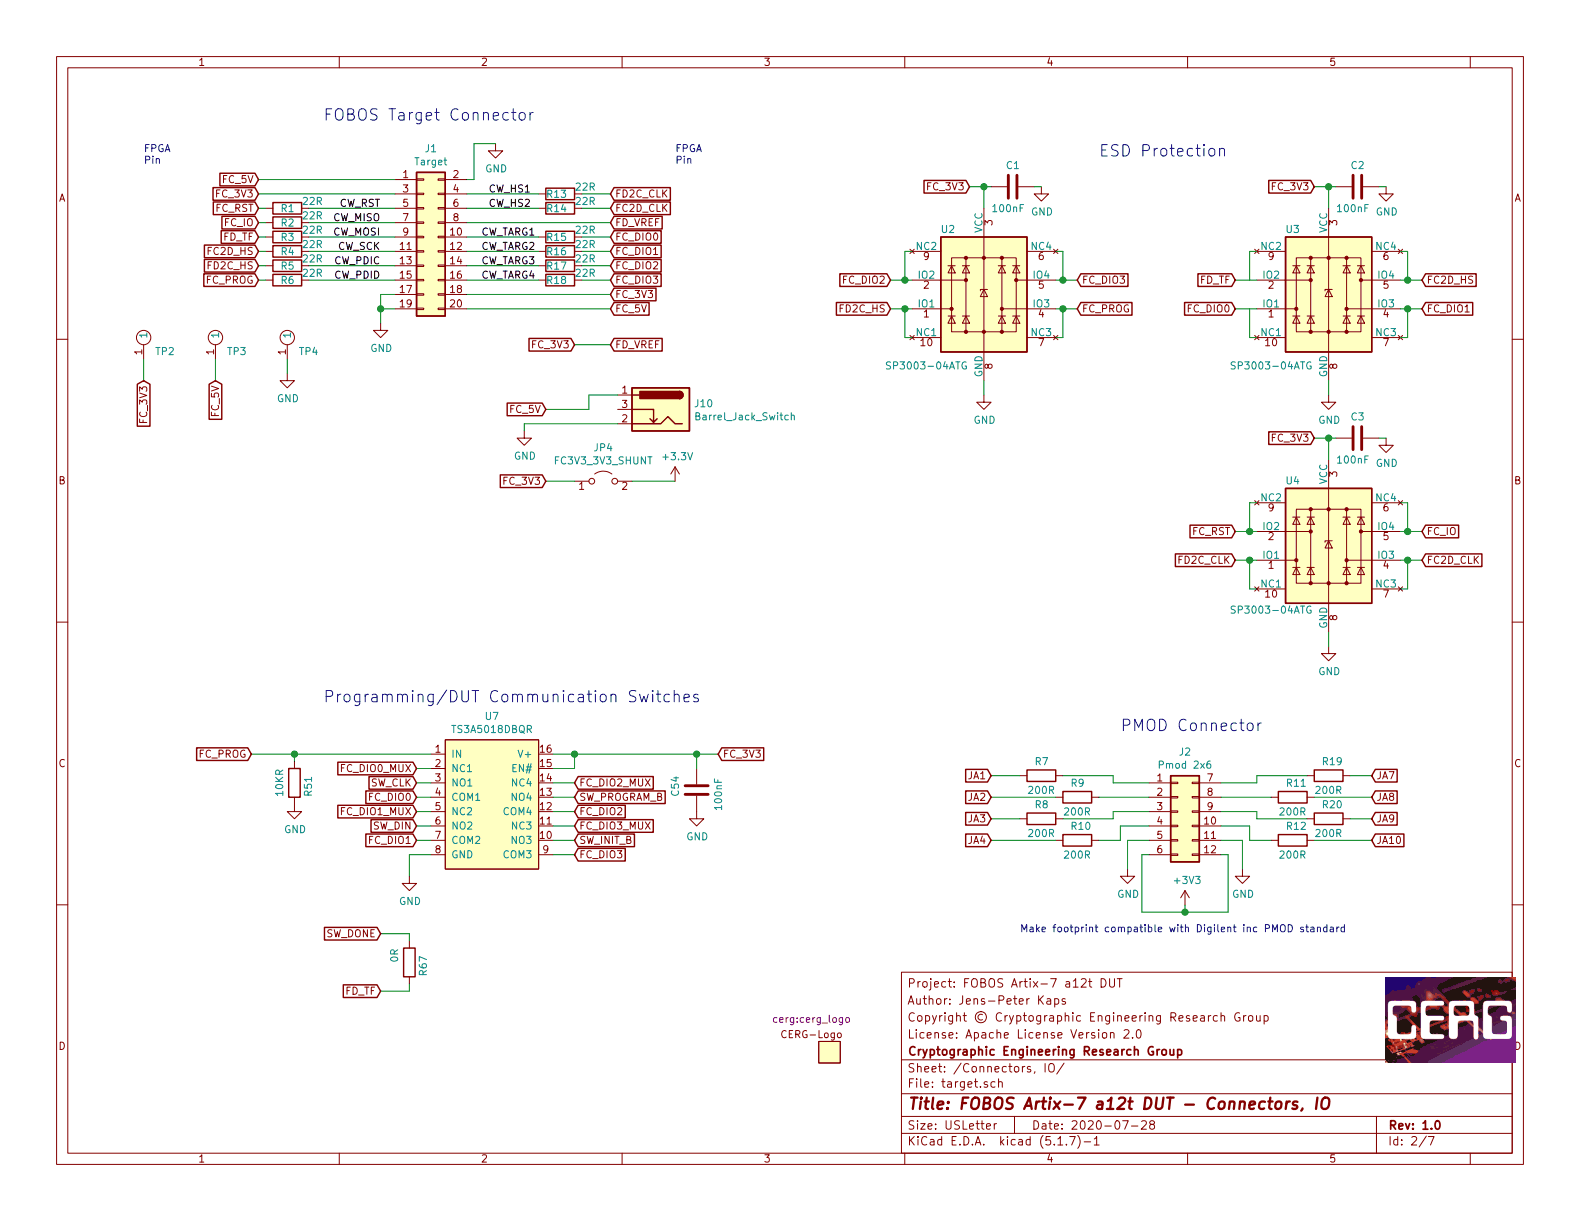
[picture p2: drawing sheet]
EESchema Schematic File Version 4
EELAYER 30 0
EELAYER END
$Descr USLetter 11000 8500
encoding utf-8
Sheet 2 7
Title "FOBOS Artix-7 a12t DUT - Connectors, IO"
Date "2020-07-28"
Rev "1.0"
Comp "Cryptographic Engineering Research Group"
Comment1 "License: Apache License Version 2.0"
Comment2 "Copyright © Cryptographic Engineering Research Group"
Comment3 "Author: Jens-Peter Kaps"
Comment4 "Project: FOBOS Artix-7 a12t DUT"
$EndDescr
Text GLabel 1800 1250 0    50   Input ~ 0
FC_5V
Text GLabel 1800 1450 0    50   Input ~ 0
FC_RST
Text GLabel 1800 1550 0    50   Input ~ 0
FC_IO
Text GLabel 1800 1650 0    50   Input ~ 0
FD_TF
Text GLabel 1800 1850 0    50   Input ~ 0
FD2C_HS
Text GLabel 1800 1950 0    50   Input ~ 0
FC_PROG
Text GLabel 4250 1350 2    50   Input ~ 0
FD2C_CLK
Text GLabel 4250 1450 2    50   Input ~ 0
FC2D_CLK
Text GLabel 4250 1550 2    50   Input ~ 0
FD_VREF
Text GLabel 4250 1850 2    50   Input ~ 0
FC_DIO2
Text GLabel 1800 1750 0    50   Input ~ 0
FC2D_HS
Text GLabel 4250 2150 2    50   Input ~ 0
FC_5V
$Comp
L power:GND #PWR?
U 1 1
P 2650 2250
AR Path="/5B6C87CC/5F2459C8" Ref="#PWR?"  Part="1" 
AR Path="/5B5AB131/5F2459C8" Ref="#PWR?"  Part="1" 
AR Path="/5BE3725D/5F2459C8" Ref="#PWR?"  Part="1" 
AR Path="/5F227C5D/5F2459C8" Ref="#PWR?"  Part="1" 
AR Path="/5F20DA36/5F2459C8" Ref="#PWR0101"  Part="1" 
F 0 "#PWR0101" H 2650 2000 50  0001 C CNN
F 1 "GND" H 2655 2077 50  0000 C CNN
F 2 "" H 2650 2250 50  0001 C CNN
F 3 "" H 2650 2250 50  0001 C CNN
	1    2650 2250
	1    0    0    -1  
$EndComp
$Comp
L power:GND #PWR?
U 1 1
P 3450 1000
AR Path="/5B6C87CC/5F2459CE" Ref="#PWR?"  Part="1" 
AR Path="/5B5AB131/5F2459CE" Ref="#PWR?"  Part="1" 
AR Path="/5BE3725D/5F2459CE" Ref="#PWR?"  Part="1" 
AR Path="/5F227C5D/5F2459CE" Ref="#PWR?"  Part="1" 
AR Path="/5F20DA36/5F2459CE" Ref="#PWR0102"  Part="1" 
F 0 "#PWR0102" H 3450 750 50  0001 C CNN
F 1 "GND" H 3455 827 50  0000 C CNN
F 2 "" H 3450 1000 50  0001 C CNN
F 3 "" H 3450 1000 50  0001 C CNN
	1    3450 1000
	1    0    0    -1  
$EndComp
Wire Wire Line
	2650 2250 2650 2150
Wire Wire Line
	2650 2150 2750 2150
Wire Wire Line
	2650 2150 2650 2050
Wire Wire Line
	2650 2050 2750 2050
Connection ~ 2650 2150
Wire Wire Line
	3250 1350 3750 1350
Wire Wire Line
	3250 1450 3750 1450
Wire Wire Line
	3250 1650 3750 1650
Wire Wire Line
	3250 1750 3750 1750
Wire Wire Line
	3250 1850 3750 1850
Wire Wire Line
	3250 2150 4250 2150
Text Label 2650 1450 2    50   ~ 0
CW_RST
Text Label 2650 1550 2    50   ~ 0
CW_MISO
Text Label 3350 1650 0    50   ~ 0
CW_TARG1
Text Label 2650 1650 2    50   ~ 0
CW_MOSI
Text Label 3350 1750 0    50   ~ 0
CW_TARG2
Text Label 2650 1750 2    50   ~ 0
CW_SCK
Text Label 3350 1850 0    50   ~ 0
CW_TARG3
Text Label 2650 1850 2    50   ~ 0
CW_PDIC
Text Label 3350 1950 0    50   ~ 0
CW_TARG4
Text Label 2650 1950 2    50   ~ 0
CW_PDID
Text Label 3400 1350 0    50   ~ 0
CW_HS1
Text Label 3400 1450 0    50   ~ 0
CW_HS2
Wire Wire Line
	3250 2050 4250 2050
Text GLabel 1800 1350 0    50   Input ~ 0
FC_3V3
Text GLabel 4250 2050 2    50   Input ~ 0
FC_3V3
Text Notes 2250 850  0    79   ~ 0
FOBOS Target Connector
Text GLabel 4250 1650 2    50   Input ~ 0
FC_DIO0
Text GLabel 4250 1750 2    50   Input ~ 0
FC_DIO1
Text GLabel 4250 1950 2    50   Input ~ 0
FC_DIO3
$Comp
L Device:R R?
U 1 1
P 3900 1850
AR Path="/5F227C5D/5F2459FC" Ref="R?"  Part="1" 
AR Path="/5F20DA36/5F2459FC" Ref="R17"  Part="1" 
F 0 "R17" V 3900 1750 50  0000 L CNN
F 1 "22R" V 3850 1950 50  0000 L CNN
F 2 "Resistor_SMD:R_0603_1608Metric" V 3830 1850 50  0001 C CNN
F 3 "~" H 3900 1850 50  0001 C CNN
F 4 "RES 22 OHM 5% 1/10W 0603 SMD" H 3900 1850 50  0001 C CNN "Description"
F 5 "ERJ-U03J220V" H 3900 1850 50  0001 C CNN "MPN"
F 6 "Panasonic Electronic Components" H 3900 1850 50  0001 C CNN "Manufacturer"
	1    3900 1850
	0    1    1    0   
$EndComp
Wire Wire Line
	2150 1450 2750 1450
$Comp
L Device:R R?
U 1 1
P 2000 1550
AR Path="/5F227C5D/5F245A03" Ref="R?"  Part="1" 
AR Path="/5F20DA36/5F245A03" Ref="R2"  Part="1" 
F 0 "R2" V 2000 1500 50  0000 L CNN
F 1 "22R" V 1950 1650 50  0000 L CNN
F 2 "Resistor_SMD:R_0603_1608Metric" V 1930 1550 50  0001 C CNN
F 3 "~" H 2000 1550 50  0001 C CNN
F 4 "RES 22 OHM 5% 1/10W 0603 SMD" H 2000 1550 50  0001 C CNN "Description"
F 5 "ERJ-U03J220V" H 2000 1550 50  0001 C CNN "MPN"
F 6 "Panasonic Electronic Components" H 2000 1550 50  0001 C CNN "Manufacturer"
	1    2000 1550
	0    1    1    0   
$EndComp
Wire Wire Line
	2150 1550 2750 1550
$Comp
L Device:R R?
U 1 1
P 2000 1750
AR Path="/5F227C5D/5F245A0A" Ref="R?"  Part="1" 
AR Path="/5F20DA36/5F245A0A" Ref="R4"  Part="1" 
F 0 "R4" V 2000 1700 50  0000 L CNN
F 1 "22R" V 1950 1850 50  0000 L CNN
F 2 "Resistor_SMD:R_0603_1608Metric" V 1930 1750 50  0001 C CNN
F 3 "~" H 2000 1750 50  0001 C CNN
F 4 "RES 22 OHM 5% 1/10W 0603 SMD" H 2000 1750 50  0001 C CNN "Description"
F 5 "ERJ-U03J220V" H 2000 1750 50  0001 C CNN "MPN"
F 6 "Panasonic Electronic Components" H 2000 1750 50  0001 C CNN "Manufacturer"
	1    2000 1750
	0    1    1    0   
$EndComp
Wire Wire Line
	2150 1750 2750 1750
$Comp
L Device:R R?
U 1 1
P 2000 1850
AR Path="/5F227C5D/5F245A11" Ref="R?"  Part="1" 
AR Path="/5F20DA36/5F245A11" Ref="R5"  Part="1" 
F 0 "R5" V 2000 1800 50  0000 L CNN
F 1 "22R" V 1950 1950 50  0000 L CNN
F 2 "Resistor_SMD:R_0603_1608Metric" V 1930 1850 50  0001 C CNN
F 3 "~" H 2000 1850 50  0001 C CNN
F 4 "RES 22 OHM 5% 1/10W 0603 SMD" H 2000 1850 50  0001 C CNN "Description"
F 5 "ERJ-U03J220V" H 2000 1850 50  0001 C CNN "MPN"
F 6 "Panasonic Electronic Components" H 2000 1850 50  0001 C CNN "Manufacturer"
	1    2000 1850
	0    1    1    0   
$EndComp
Wire Wire Line
	2150 1850 2750 1850
$Comp
L Device:R R?
U 1 1
P 2000 1450
AR Path="/5F227C5D/5F245A18" Ref="R?"  Part="1" 
AR Path="/5F20DA36/5F245A18" Ref="R1"  Part="1" 
F 0 "R1" V 2000 1400 50  0000 L CNN
F 1 "22R" V 1950 1550 50  0000 L CNN
F 2 "Resistor_SMD:R_0603_1608Metric" V 1930 1450 50  0001 C CNN
F 3 "~" H 2000 1450 50  0001 C CNN
F 4 "RES 22 OHM 5% 1/10W 0603 SMD" H 2000 1450 50  0001 C CNN "Description"
F 5 "ERJ-U03J220V" H 2000 1450 50  0001 C CNN "MPN"
F 6 "Panasonic Electronic Components" H 2000 1450 50  0001 C CNN "Manufacturer"
	1    2000 1450
	0    1    1    0   
$EndComp
Wire Wire Line
	1800 1250 2750 1250
Wire Wire Line
	1800 1350 2750 1350
Wire Wire Line
	1800 1450 1850 1450
Wire Wire Line
	1800 1550 1850 1550
Wire Wire Line
	1800 1850 1850 1850
Wire Wire Line
	1800 1950 1850 1950
$Comp
L Device:R R?
U 1 1
P 3900 1750
AR Path="/5F227C5D/5F245A25" Ref="R?"  Part="1" 
AR Path="/5F20DA36/5F245A25" Ref="R16"  Part="1" 
F 0 "R16" V 3900 1650 50  0000 L CNN
F 1 "22R" V 3850 1850 50  0000 L CNN
F 2 "Resistor_SMD:R_0603_1608Metric" V 3830 1750 50  0001 C CNN
F 3 "~" H 3900 1750 50  0001 C CNN
F 4 "RES 22 OHM 5% 1/10W 0603 SMD" H 3900 1750 50  0001 C CNN "Description"
F 5 "ERJ-U03J220V" H 3900 1750 50  0001 C CNN "MPN"
F 6 "Panasonic Electronic Components" H 3900 1750 50  0001 C CNN "Manufacturer"
	1    3900 1750
	0    1    1    0   
$EndComp
$Comp
L Device:R R?
U 1 1
P 3900 1650
AR Path="/5F227C5D/5F245A2B" Ref="R?"  Part="1" 
AR Path="/5F20DA36/5F245A2B" Ref="R15"  Part="1" 
F 0 "R15" V 3900 1550 50  0000 L CNN
F 1 "22R" V 3850 1750 50  0000 L CNN
F 2 "Resistor_SMD:R_0603_1608Metric" V 3830 1650 50  0001 C CNN
F 3 "~" H 3900 1650 50  0001 C CNN
F 4 "RES 22 OHM 5% 1/10W 0603 SMD" H 3900 1650 50  0001 C CNN "Description"
F 5 "ERJ-U03J220V" H 3900 1650 50  0001 C CNN "MPN"
F 6 "Panasonic Electronic Components" H 3900 1650 50  0001 C CNN "Manufacturer"
	1    3900 1650
	0    1    1    0   
$EndComp
$Comp
L Device:R R?
U 1 1
P 3900 1450
AR Path="/5F227C5D/5F245A31" Ref="R?"  Part="1" 
AR Path="/5F20DA36/5F245A31" Ref="R14"  Part="1" 
F 0 "R14" V 3900 1350 50  0000 L CNN
F 1 "22R" V 3850 1550 50  0000 L CNN
F 2 "Resistor_SMD:R_0603_1608Metric" V 3830 1450 50  0001 C CNN
F 3 "~" H 3900 1450 50  0001 C CNN
F 4 "RES 22 OHM 5% 1/10W 0603 SMD" H 3900 1450 50  0001 C CNN "Description"
F 5 "ERJ-U03J220V" H 3900 1450 50  0001 C CNN "MPN"
F 6 "Panasonic Electronic Components" H 3900 1450 50  0001 C CNN "Manufacturer"
	1    3900 1450
	0    1    1    0   
$EndComp
$Comp
L Device:R R?
U 1 1
P 3900 1350
AR Path="/5F227C5D/5F245A37" Ref="R?"  Part="1" 
AR Path="/5F20DA36/5F245A37" Ref="R13"  Part="1" 
F 0 "R13" V 3900 1250 50  0000 L CNN
F 1 "22R" V 3850 1450 50  0000 L CNN
F 2 "Resistor_SMD:R_0603_1608Metric" V 3830 1350 50  0001 C CNN
F 3 "~" H 3900 1350 50  0001 C CNN
F 4 "RES 22 OHM 5% 1/10W 0603 SMD" H 3900 1350 50  0001 C CNN "Description"
F 5 "ERJ-U03J220V" H 3900 1350 50  0001 C CNN "MPN"
F 6 "Panasonic Electronic Components" H 3900 1350 50  0001 C CNN "Manufacturer"
	1    3900 1350
	0    1    1    0   
$EndComp
Wire Wire Line
	4050 1350 4250 1350
Wire Wire Line
	4050 1450 4250 1450
Wire Wire Line
	4050 1850 4250 1850
Wire Wire Line
	3250 1550 4250 1550
Wire Wire Line
	3250 1950 3750 1950
$Comp
L Device:R R?
U 1 1
P 3900 1950
AR Path="/5F227C5D/5F245A45" Ref="R?"  Part="1" 
AR Path="/5F20DA36/5F245A45" Ref="R18"  Part="1" 
F 0 "R18" V 3900 1850 50  0000 L CNN
F 1 "22R" V 3850 2050 50  0000 L CNN
F 2 "Resistor_SMD:R_0603_1608Metric" V 3830 1950 50  0001 C CNN
F 3 "~" H 3900 1950 50  0001 C CNN
F 4 "RES 22 OHM 5% 1/10W 0603 SMD" H 3900 1950 50  0001 C CNN "Description"
F 5 "ERJ-U03J220V" H 3900 1950 50  0001 C CNN "MPN"
F 6 "Panasonic Electronic Components" H 3900 1950 50  0001 C CNN "Manufacturer"
	1    3900 1950
	0    1    1    0   
$EndComp
Wire Wire Line
	4050 1950 4250 1950
$Comp
L Device:R R?
U 1 1
P 2000 1950
AR Path="/5F227C5D/5F245A4C" Ref="R?"  Part="1" 
AR Path="/5F20DA36/5F245A4C" Ref="R6"  Part="1" 
F 0 "R6" V 2000 1900 50  0000 L CNN
F 1 "22R" V 1950 2050 50  0000 L CNN
F 2 "Resistor_SMD:R_0603_1608Metric" V 1930 1950 50  0001 C CNN
F 3 "~" H 2000 1950 50  0001 C CNN
F 4 "RES 22 OHM 5% 1/10W 0603 SMD" H 2000 1950 50  0001 C CNN "Description"
F 5 "ERJ-U03J220V" H 2000 1950 50  0001 C CNN "MPN"
F 6 "Panasonic Electronic Components" H 2000 1950 50  0001 C CNN "Manufacturer"
	1    2000 1950
	0    1    1    0   
$EndComp
Wire Wire Line
	2150 1950 2750 1950
$Comp
L cerg:SP3003-04ATG U?
U 1 1
P 9250 2050
AR Path="/5F279E30" Ref="U?"  Part="1" 
AR Path="/5BE3725D/5F279E30" Ref="U?"  Part="1" 
AR Path="/5F227C5D/5F279E30" Ref="U?"  Part="1" 
AR Path="/5F20DA36/5F279E30" Ref="U3"  Part="1" 
F 0 "U3" H 9000 1600 50  0000 C CNN
F 1 "SP3003-04ATG" H 8850 2550 50  0000 C CNN
F 2 "Package_SO:MSOP-10_3x3mm_P0.5mm" H 9950 2500 50  0001 C CNN
F 3 "http://www.onsemi.com/pub/Collateral/SRV05-4-D.PDF" H 9250 2050 50  0001 C CNN
F 4 "TVS DIODE 6V 15V 10MSOP" H 9250 2050 50  0001 C CNN "Description"
F 5 "SP3003-04ATG" H 9250 2050 50  0001 C CNN "MPN"
F 6 "Littelfuse Inc." H 9250 2050 50  0001 C CNN "Manufacturer"
	1    9250 2050
	1    0    0    1   
$EndComp
Wire Wire Line
	9750 1950 9800 1950
Wire Wire Line
	9750 2150 9800 2150
Wire Wire Line
	8600 3700 8700 3700
Text GLabel 9900 3700 2    50   Input ~ 0
FC_IO
Wire Wire Line
	8700 1950 8750 1950
Wire Wire Line
	8700 1750 8700 1950
Wire Wire Line
	8700 1750 8750 1750
Wire Wire Line
	9800 1750 9800 1950
Wire Wire Line
	9750 1750 9800 1750
Connection ~ 9800 1950
Wire Wire Line
	8750 2350 8700 2350
Wire Wire Line
	8700 2350 8700 2150
Wire Wire Line
	8700 2150 8750 2150
Wire Wire Line
	9750 2350 9800 2350
Wire Wire Line
	9800 2350 9800 2150
Connection ~ 9800 2150
Wire Wire Line
	9800 1950 9900 1950
Wire Wire Line
	9800 2150 9900 2150
Text GLabel 9150 1300 0    50   Input ~ 0
FC_3V3
Wire Wire Line
	9250 1300 9250 1450
$Comp
L Device:C C?
U 1 1
P 9450 1300
AR Path="/5F227C5D/5F2DEB35" Ref="C?"  Part="1" 
AR Path="/5F20DA36/5F2DEB35" Ref="C2"  Part="1" 
F 0 "C2" V 9300 1250 50  0000 L CNN
F 1 "100nF" V 9600 1150 50  0000 L CNN
F 2 "Capacitor_SMD:C_0603_1608Metric" H 9488 1150 50  0001 C CNN
F 3 "~" H 9450 1300 50  0001 C CNN
F 4 "CAP CER 0.1UF 6.3V X7R 0603" H 9450 1300 50  0001 C CNN "Description"
F 5 "06036C104KAT4A" H 9450 1300 50  0001 C CNN "MPN"
F 6 "AVX Corporation" H 9450 1300 50  0001 C CNN "Manufacturer"
	1    9450 1300
	0    1    1    0   
$EndComp
$Comp
L power:GND #PWR?
U 1 1
P 9650 1300
AR Path="/5F227C5D/5F2DEB3B" Ref="#PWR?"  Part="1" 
AR Path="/5F20DA36/5F2DEB3B" Ref="#PWR0105"  Part="1" 
F 0 "#PWR0105" H 9650 1050 50  0001 C CNN
F 1 "GND" H 9655 1127 50  0000 C CNN
F 2 "" H 9650 1300 50  0001 C CNN
F 3 "" H 9650 1300 50  0001 C CNN
	1    9650 1300
	1    0    0    -1  
$EndComp
Wire Wire Line
	9150 1300 9250 1300
Wire Wire Line
	9300 1300 9250 1300
Connection ~ 9250 1300
Wire Wire Line
	9600 1300 9650 1300
$Comp
L power:GND #PWR?
U 1 1
P 9250 2750
AR Path="/5F227C5D/5F2E0B7C" Ref="#PWR?"  Part="1" 
AR Path="/5F20DA36/5F2E0B7C" Ref="#PWR0106"  Part="1" 
F 0 "#PWR0106" H 9250 2500 50  0001 C CNN
F 1 "GND" H 9255 2577 50  0000 C CNN
F 2 "" H 9250 2750 50  0001 C CNN
F 3 "" H 9250 2750 50  0001 C CNN
	1    9250 2750
	1    0    0    -1  
$EndComp
Wire Wire Line
	9250 2750 9250 2650
Text GLabel 9900 3900 2    50   Input ~ 0
FC2D_CLK
Wire Wire Line
	8600 3900 8700 3900
Wire Wire Line
	9750 3700 9800 3700
Wire Wire Line
	9900 3900 9800 3900
Wire Wire Line
	8700 3700 8700 3500
Wire Wire Line
	8700 3500 8750 3500
Wire Wire Line
	8700 3700 8750 3700
Wire Wire Line
	9750 3500 9800 3500
Wire Wire Line
	9800 3500 9800 3700
Connection ~ 9800 3700
Wire Wire Line
	9800 3700 9900 3700
Wire Wire Line
	9750 4100 9800 4100
Wire Wire Line
	9800 4100 9800 3900
Connection ~ 9800 3900
Wire Wire Line
	9800 3900 9750 3900
Wire Wire Line
	8750 4100 8700 4100
Wire Wire Line
	8700 4100 8700 3900
Connection ~ 8700 3900
Wire Wire Line
	8700 3900 8750 3900
$Comp
L cerg:SP3003-04ATG U?
U 1 1
P 9250 3800
AR Path="/5F2F8B50" Ref="U?"  Part="1" 
AR Path="/5BE3725D/5F2F8B50" Ref="U?"  Part="1" 
AR Path="/5F227C5D/5F2F8B50" Ref="U?"  Part="1" 
AR Path="/5F20DA36/5F2F8B50" Ref="U4"  Part="1" 
F 0 "U4" H 9000 3350 50  0000 C CNN
F 1 "SP3003-04ATG" H 8850 4250 50  0000 C CNN
F 2 "Package_SO:MSOP-10_3x3mm_P0.5mm" H 9950 4250 50  0001 C CNN
F 3 "http://www.onsemi.com/pub/Collateral/SRV05-4-D.PDF" H 9250 3800 50  0001 C CNN
F 4 "TVS DIODE 6V 15V 10MSOP" H 9250 3800 50  0001 C CNN "Description"
F 5 "SP3003-04ATG" H 9250 3800 50  0001 C CNN "MPN"
F 6 "Littelfuse Inc." H 9250 3800 50  0001 C CNN "Manufacturer"
	1    9250 3800
	1    0    0    1   
$EndComp
$Comp
L power:GND #PWR?
U 1 1
P 9250 4500
AR Path="/5F227C5D/5F3502DC" Ref="#PWR?"  Part="1" 
AR Path="/5F20DA36/5F3502DC" Ref="#PWR0107"  Part="1" 
F 0 "#PWR0107" H 9250 4250 50  0001 C CNN
F 1 "GND" H 9255 4327 50  0000 C CNN
F 2 "" H 9250 4500 50  0001 C CNN
F 3 "" H 9250 4500 50  0001 C CNN
	1    9250 4500
	1    0    0    -1  
$EndComp
Wire Wire Line
	9250 4500 9250 4400
Text GLabel 9150 3050 0    50   Input ~ 0
FC_3V3
Wire Wire Line
	9250 3050 9250 3200
$Comp
L Device:C C?
U 1 1
P 9450 3050
AR Path="/5F227C5D/5F35B549" Ref="C?"  Part="1" 
AR Path="/5F20DA36/5F35B549" Ref="C3"  Part="1" 
F 0 "C3" V 9300 3000 50  0000 L CNN
F 1 "100nF" V 9600 2900 50  0000 L CNN
F 2 "Capacitor_SMD:C_0603_1608Metric" H 9488 2900 50  0001 C CNN
F 3 "~" H 9450 3050 50  0001 C CNN
F 4 "CAP CER 0.1UF 6.3V X7R 0603" H 9450 3050 50  0001 C CNN "Description"
F 5 "06036C104KAT4A" H 9450 3050 50  0001 C CNN "MPN"
F 6 "AVX Corporation" H 9450 3050 50  0001 C CNN "Manufacturer"
	1    9450 3050
	0    1    1    0   
$EndComp
$Comp
L power:GND #PWR?
U 1 1
P 9650 3050
AR Path="/5F227C5D/5F35B54F" Ref="#PWR?"  Part="1" 
AR Path="/5F20DA36/5F35B54F" Ref="#PWR0108"  Part="1" 
F 0 "#PWR0108" H 9650 2800 50  0001 C CNN
F 1 "GND" H 9655 2877 50  0000 C CNN
F 2 "" H 9650 3050 50  0001 C CNN
F 3 "" H 9650 3050 50  0001 C CNN
	1    9650 3050
	1    0    0    -1  
$EndComp
Wire Wire Line
	9150 3050 9250 3050
Wire Wire Line
	9300 3050 9250 3050
Connection ~ 9250 3050
Wire Wire Line
	9600 3050 9650 3050
$Comp
L Connector_Generic:Conn_02x10_Odd_Even J?
U 1 1
P 2950 1650
AR Path="/5B6C87CC/5F2459B4" Ref="J?"  Part="1" 
AR Path="/5B5AB131/5F2459B4" Ref="J?"  Part="1" 
AR Path="/5BE3725D/5F2459B4" Ref="J?"  Part="1" 
AR Path="/5F227C5D/5F2459B4" Ref="J?"  Part="1" 
AR Path="/5F20DA36/5F2459B4" Ref="J1"  Part="1" 
F 0 "J1" H 3000 2267 50  0000 C CNN
F 1 "Target" H 3000 2176 50  0000 C CNN
F 2 "Connector_IDC:IDC-Header_2x10_P2.54mm_Horizontal" H 2950 1650 50  0001 C CNN
F 3 "~" H 2950 1650 50  0001 C CNN
F 4 "CONN HEADER R/A 20POS 2.54MM" H 2950 1650 50  0001 C CNN "Description"
F 5 "61202021721" H 2950 1650 50  0001 C CNN "MPN"
F 6 "Würth Elektronik" H 2950 1650 50  0001 C CNN "Manufacturer"
	1    2950 1650
	1    0    0    -1  
$EndComp
Wire Wire Line
	3250 1250 3300 1250
Wire Wire Line
	3300 1250 3300 1000
Wire Wire Line
	3300 1000 3450 1000
$Comp
L Device:R R?
U 1 1
P 2000 1650
AR Path="/5F227C5D/5F347894" Ref="R?"  Part="1" 
AR Path="/5F20DA36/5F347894" Ref="R3"  Part="1" 
F 0 "R3" V 2000 1600 50  0000 L CNN
F 1 "22R" V 1950 1750 50  0000 L CNN
F 2 "Resistor_SMD:R_0603_1608Metric" V 1930 1650 50  0001 C CNN
F 3 "~" H 2000 1650 50  0001 C CNN
F 4 "RES 22 OHM 5% 1/10W 0603 SMD" H 2000 1650 50  0001 C CNN "Description"
F 5 "ERJ-U03J220V" H 2000 1650 50  0001 C CNN "MPN"
F 6 "Panasonic Electronic Components" H 2000 1650 50  0001 C CNN "Manufacturer"
	1    2000 1650
	0    1    1    0   
$EndComp
Wire Wire Line
	2150 1650 2750 1650
Wire Wire Line
	4050 1750 4250 1750
Wire Wire Line
	4050 1650 4250 1650
Wire Wire Line
	1800 1650 1850 1650
Wire Wire Line
	1800 1750 1850 1750
$Comp
L Connector_Generic:Conn_02x06_Top_Bottom J2
U 1 1
P 8200 5650
F 0 "J2" H 8250 6067 50  0000 C CNN
F 1 "Pmod 2x6" H 8250 5976 50  0000 C CNN
F 2 "Connector_PinHeader_2.54mm:PinHeader_2x06_P2.54mm_Horizontal" H 8200 5650 50  0001 C CNN
F 3 "~" H 8200 5650 50  0001 C CNN
F 4 "CONN HEADER R/A 12POS 2.54MM" H 8200 5650 50  0001 C CNN "Description"
F 5 "PH2RA-12-UA" H 8200 5650 50  0001 C CNN "MPN"
F 6 "Adam Tech" H 8200 5650 50  0001 C CNN "Manufacturer"
	1    8200 5650
	1    0    0    -1  
$EndComp
$Comp
L Device:R R?
U 1 1
P 7500 5550
AR Path="/5F227C5D/5F283933" Ref="R?"  Part="1" 
AR Path="/5F20DA36/5F283933" Ref="R9"  Part="1" 
F 0 "R9" V 7400 5500 50  0000 L CNN
F 1 "200R" V 7600 5450 50  0000 L CNN
F 2 "Resistor_SMD:R_0603_1608Metric" V 7430 5550 50  0001 C CNN
F 3 "~" H 7500 5550 50  0001 C CNN
F 4 "RES SMD 200 OHM 0.5% 1/10W 0603" H 7500 5550 50  0001 C CNN "Description"
F 5 "ERA-3AED201V" H 7500 5550 50  0001 C CNN "MPN"
F 6 "Panasonic Electronic Components" H 7500 5550 50  0001 C CNN "Manufacturer"
	1    7500 5550
	0    1    1    0   
$EndComp
$Comp
L Device:R R?
U 1 1
P 7250 5400
AR Path="/5F227C5D/5F2856DA" Ref="R?"  Part="1" 
AR Path="/5F20DA36/5F2856DA" Ref="R7"  Part="1" 
F 0 "R7" V 7150 5350 50  0000 L CNN
F 1 "200R" V 7350 5300 50  0000 L CNN
F 2 "Resistor_SMD:R_0603_1608Metric" V 7180 5400 50  0001 C CNN
F 3 "~" H 7250 5400 50  0001 C CNN
F 4 "RES SMD 200 OHM 0.5% 1/10W 0603" H 7250 5400 50  0001 C CNN "Description"
F 5 "ERA-3AED201V" H 7250 5400 50  0001 C CNN "MPN"
F 6 "Panasonic Electronic Components" H 7250 5400 50  0001 C CNN "Manufacturer"
	1    7250 5400
	0    1    1    0   
$EndComp
$Comp
L Device:R R?
U 1 1
P 7250 5700
AR Path="/5F227C5D/5F285F66" Ref="R?"  Part="1" 
AR Path="/5F20DA36/5F285F66" Ref="R8"  Part="1" 
F 0 "R8" V 7150 5650 50  0000 L CNN
F 1 "200R" V 7350 5600 50  0000 L CNN
F 2 "Resistor_SMD:R_0603_1608Metric" V 7180 5700 50  0001 C CNN
F 3 "~" H 7250 5700 50  0001 C CNN
F 4 "RES SMD 200 OHM 0.5% 1/10W 0603" H 7250 5700 50  0001 C CNN "Description"
F 5 "ERA-3AED201V" H 7250 5700 50  0001 C CNN "MPN"
F 6 "Panasonic Electronic Components" H 7250 5700 50  0001 C CNN "Manufacturer"
	1    7250 5700
	0    1    1    0   
$EndComp
$Comp
L Device:R R?
U 1 1
P 7500 5850
AR Path="/5F227C5D/5F28633D" Ref="R?"  Part="1" 
AR Path="/5F20DA36/5F28633D" Ref="R10"  Part="1" 
F 0 "R10" V 7400 5800 50  0000 L CNN
F 1 "200R" V 7600 5750 50  0000 L CNN
F 2 "Resistor_SMD:R_0603_1608Metric" V 7430 5850 50  0001 C CNN
F 3 "~" H 7500 5850 50  0001 C CNN
F 4 "RES SMD 200 OHM 0.5% 1/10W 0603" H 7500 5850 50  0001 C CNN "Description"
F 5 "ERA-3AED201V" H 7500 5850 50  0001 C CNN "MPN"
F 6 "Panasonic Electronic Components" H 7500 5850 50  0001 C CNN "Manufacturer"
	1    7500 5850
	0    1    1    0   
$EndComp
Wire Wire Line
	7400 5400 7750 5400
Wire Wire Line
	7750 5400 7750 5450
Wire Wire Line
	7750 5450 8000 5450
Wire Wire Line
	7650 5550 8000 5550
Wire Wire Line
	7400 5700 7750 5700
Wire Wire Line
	7750 5700 7750 5650
Wire Wire Line
	7750 5650 8000 5650
Wire Wire Line
	7650 5850 7800 5850
Wire Wire Line
	7800 5850 7800 5750
Wire Wire Line
	7800 5750 8000 5750
Wire Wire Line
	7350 5550 6900 5550
Wire Wire Line
	7100 5400 6900 5400
Wire Wire Line
	7100 5700 6900 5700
Wire Wire Line
	7350 5850 6900 5850
Text GLabel 6900 5400 0    50   Input ~ 0
JA1
Text GLabel 6900 5550 0    50   Input ~ 0
JA2
Text GLabel 6900 5700 0    50   Input ~ 0
JA3
Text GLabel 6900 5850 0    50   Input ~ 0
JA4
$Comp
L power:GND #PWR?
U 1 1
P 7850 6050
AR Path="/5B6C87CC/5F2C8CA1" Ref="#PWR?"  Part="1" 
AR Path="/5B5AB131/5F2C8CA1" Ref="#PWR?"  Part="1" 
AR Path="/5BE3725D/5F2C8CA1" Ref="#PWR?"  Part="1" 
AR Path="/5F227C5D/5F2C8CA1" Ref="#PWR?"  Part="1" 
AR Path="/5F20DA36/5F2C8CA1" Ref="#PWR0109"  Part="1" 
F 0 "#PWR0109" H 7850 5800 50  0001 C CNN
F 1 "GND" H 7855 5877 50  0000 C CNN
F 2 "" H 7850 6050 50  0001 C CNN
F 3 "" H 7850 6050 50  0001 C CNN
	1    7850 6050
	1    0    0    -1  
$EndComp
Wire Wire Line
	8000 5850 7850 5850
Wire Wire Line
	7850 5850 7850 6050
Wire Wire Line
	8250 6350 8550 6350
Wire Wire Line
	8550 6350 8550 5950
Wire Wire Line
	8550 5950 8500 5950
Connection ~ 8250 6350
Wire Wire Line
	8000 5950 7950 5950
Wire Wire Line
	7950 5950 7950 6350
Wire Wire Line
	7950 6350 8250 6350
$Comp
L power:GND #PWR?
U 1 1
P 8650 6050
AR Path="/5B6C87CC/5F2FF09F" Ref="#PWR?"  Part="1" 
AR Path="/5B5AB131/5F2FF09F" Ref="#PWR?"  Part="1" 
AR Path="/5BE3725D/5F2FF09F" Ref="#PWR?"  Part="1" 
AR Path="/5F227C5D/5F2FF09F" Ref="#PWR?"  Part="1" 
AR Path="/5F20DA36/5F2FF09F" Ref="#PWR0110"  Part="1" 
F 0 "#PWR0110" H 8650 5800 50  0001 C CNN
F 1 "GND" H 8655 5877 50  0000 C CNN
F 2 "" H 8650 6050 50  0001 C CNN
F 3 "" H 8650 6050 50  0001 C CNN
	1    8650 6050
	1    0    0    -1  
$EndComp
Wire Wire Line
	8500 5850 8650 5850
Wire Wire Line
	8650 5850 8650 6050
$Comp
L Device:R R?
U 1 1
P 9000 5850
AR Path="/5F227C5D/5F3047ED" Ref="R?"  Part="1" 
AR Path="/5F20DA36/5F3047ED" Ref="R12"  Part="1" 
F 0 "R12" V 8900 5800 50  0000 L CNN
F 1 "200R" V 9100 5750 50  0000 L CNN
F 2 "Resistor_SMD:R_0603_1608Metric" V 8930 5850 50  0001 C CNN
F 3 "~" H 9000 5850 50  0001 C CNN
F 4 "RES SMD 200 OHM 0.5% 1/10W 0603" H 9000 5850 50  0001 C CNN "Description"
F 5 "ERA-3AED201V" H 9000 5850 50  0001 C CNN "MPN"
F 6 "Panasonic Electronic Components" H 9000 5850 50  0001 C CNN "Manufacturer"
	1    9000 5850
	0    1    1    0   
$EndComp
Wire Wire Line
	8500 5750 8700 5750
Wire Wire Line
	8700 5750 8700 5850
Wire Wire Line
	8700 5850 8850 5850
$Comp
L Device:R R?
U 1 1
P 9250 5700
AR Path="/5F227C5D/5F30FFA5" Ref="R?"  Part="1" 
AR Path="/5F20DA36/5F30FFA5" Ref="R20"  Part="1" 
F 0 "R20" V 9150 5650 50  0000 L CNN
F 1 "200R" V 9350 5600 50  0000 L CNN
F 2 "Resistor_SMD:R_0603_1608Metric" V 9180 5700 50  0001 C CNN
F 3 "~" H 9250 5700 50  0001 C CNN
F 4 "RES SMD 200 OHM 0.5% 1/10W 0603" H 9250 5700 50  0001 C CNN "Description"
F 5 "ERA-3AED201V" H 9250 5700 50  0001 C CNN "MPN"
F 6 "Panasonic Electronic Components" H 9250 5700 50  0001 C CNN "Manufacturer"
	1    9250 5700
	0    1    1    0   
$EndComp
$Comp
L Device:R R?
U 1 1
P 9000 5550
AR Path="/5F227C5D/5F310426" Ref="R?"  Part="1" 
AR Path="/5F20DA36/5F310426" Ref="R11"  Part="1" 
F 0 "R11" V 8900 5500 50  0000 L CNN
F 1 "200R" V 9100 5450 50  0000 L CNN
F 2 "Resistor_SMD:R_0603_1608Metric" V 8930 5550 50  0001 C CNN
F 3 "~" H 9000 5550 50  0001 C CNN
F 4 "RES SMD 200 OHM 0.5% 1/10W 0603" H 9000 5550 50  0001 C CNN "Description"
F 5 "ERA-3AED201V" H 9000 5550 50  0001 C CNN "MPN"
F 6 "Panasonic Electronic Components" H 9000 5550 50  0001 C CNN "Manufacturer"
	1    9000 5550
	0    1    1    0   
$EndComp
$Comp
L Device:R R?
U 1 1
P 9250 5400
AR Path="/5F227C5D/5F3107C0" Ref="R?"  Part="1" 
AR Path="/5F20DA36/5F3107C0" Ref="R19"  Part="1" 
F 0 "R19" V 9150 5350 50  0000 L CNN
F 1 "200R" V 9350 5300 50  0000 L CNN
F 2 "Resistor_SMD:R_0603_1608Metric" V 9180 5400 50  0001 C CNN
F 3 "~" H 9250 5400 50  0001 C CNN
F 4 "RES SMD 200 OHM 0.5% 1/10W 0603" H 9250 5400 50  0001 C CNN "Description"
F 5 "ERA-3AED201V" H 9250 5400 50  0001 C CNN "MPN"
F 6 "Panasonic Electronic Components" H 9250 5400 50  0001 C CNN "Manufacturer"
	1    9250 5400
	0    1    1    0   
$EndComp
Wire Wire Line
	8500 5650 8750 5650
Wire Wire Line
	8750 5650 8750 5700
Wire Wire Line
	8750 5700 9100 5700
Wire Wire Line
	8500 5550 8850 5550
Wire Wire Line
	8500 5450 8750 5450
Wire Wire Line
	8750 5450 8750 5400
Wire Wire Line
	8750 5400 9100 5400
Text GLabel 9550 5400 2    50   Input ~ 0
JA7
Text GLabel 9550 5550 2    50   Input ~ 0
JA8
Text GLabel 9550 5700 2    50   Input ~ 0
JA9
Text GLabel 9550 5850 2    50   Input ~ 0
JA10
Wire Wire Line
	9400 5400 9550 5400
Wire Wire Line
	9150 5550 9550 5550
Wire Wire Line
	9400 5700 9550 5700
Wire Wire Line
	9150 5850 9550 5850
Text Notes 7800 5100 0    79   ~ 0
PMOD Connector
Text GLabel 4250 2400 2    50   Input ~ 0
FD_VREF
Text GLabel 4000 2400 0    50   Input ~ 0
FC_3V3
Wire Wire Line
	4000 2400 4250 2400
Text GLabel 7500 2150 2    50   Input ~ 0
FC_PROG
Text GLabel 8600 3900 0    50   Input ~ 0
FD2C_CLK
Text GLabel 6200 2150 0    50   Input ~ 0
FD2C_HS
Wire Wire Line
	7200 1300 7250 1300
Connection ~ 6850 1300
Wire Wire Line
	6900 1300 6850 1300
Wire Wire Line
	6750 1300 6850 1300
Text GLabel 8600 3700 0    50   Input ~ 0
FC_RST
Text Notes 7650 1100 0    79   ~ 0
ESD Protection
$Comp
L power:GND #PWR?
U 1 1
P 7250 1300
AR Path="/5F227C5D/5F25F7BB" Ref="#PWR?"  Part="1" 
AR Path="/5F20DA36/5F25F7BB" Ref="#PWR0104"  Part="1" 
F 0 "#PWR0104" H 7250 1050 50  0001 C CNN
F 1 "GND" H 7255 1127 50  0000 C CNN
F 2 "" H 7250 1300 50  0001 C CNN
F 3 "" H 7250 1300 50  0001 C CNN
	1    7250 1300
	1    0    0    -1  
$EndComp
$Comp
L Device:C C?
U 1 1
P 7050 1300
AR Path="/5F227C5D/5F25F7B4" Ref="C?"  Part="1" 
AR Path="/5F20DA36/5F25F7B4" Ref="C1"  Part="1" 
F 0 "C1" V 6900 1250 50  0000 L CNN
F 1 "100nF" V 7200 1150 50  0000 L CNN
F 2 "Capacitor_SMD:C_0603_1608Metric" H 7088 1150 50  0001 C CNN
F 3 "~" H 7050 1300 50  0001 C CNN
F 4 "CAP CER 0.1UF 6.3V X7R 0603" H 7050 1300 50  0001 C CNN "Description"
F 5 "06036C104KAT4A" H 7050 1300 50  0001 C CNN "MPN"
F 6 "AVX Corporation" H 7050 1300 50  0001 C CNN "Manufacturer"
	1    7050 1300
	0    1    1    0   
$EndComp
Wire Wire Line
	7400 1950 7500 1950
Connection ~ 7400 1950
Wire Wire Line
	7350 1750 7400 1750
Wire Wire Line
	7400 1750 7400 1950
Wire Wire Line
	7400 2150 7500 2150
Connection ~ 7400 2150
Wire Wire Line
	7400 2350 7350 2350
Wire Wire Line
	7400 2150 7400 2350
Wire Wire Line
	6300 2150 6350 2150
Connection ~ 6300 2150
Wire Wire Line
	6300 2350 6350 2350
Wire Wire Line
	6300 2150 6300 2350
Wire Wire Line
	6300 1950 6350 1950
Connection ~ 6300 1950
Wire Wire Line
	6300 1750 6350 1750
Wire Wire Line
	6300 1950 6300 1750
Text GLabel 7500 1950 2    50   Input ~ 0
FC_DIO3
Wire Wire Line
	6850 2650 6850 2750
Wire Wire Line
	7350 2150 7400 2150
Wire Wire Line
	7350 1950 7400 1950
Wire Wire Line
	6200 2150 6300 2150
Wire Wire Line
	6200 1950 6300 1950
Wire Wire Line
	6850 1300 6850 1450
$Comp
L power:GND #PWR?
U 1 1
P 6850 2750
AR Path="/5F227C5D/5F25F787" Ref="#PWR?"  Part="1" 
AR Path="/5F20DA36/5F25F787" Ref="#PWR0103"  Part="1" 
F 0 "#PWR0103" H 6850 2500 50  0001 C CNN
F 1 "GND" H 6855 2577 50  0000 C CNN
F 2 "" H 6850 2750 50  0001 C CNN
F 3 "" H 6850 2750 50  0001 C CNN
	1    6850 2750
	1    0    0    -1  
$EndComp
Text GLabel 6750 1300 0    50   Input ~ 0
FC_3V3
Text GLabel 6200 1950 0    50   Input ~ 0
FC_DIO2
$Comp
L cerg:SP3003-04ATG U?
U 1 1
P 6850 2050
AR Path="/5F25F77D" Ref="U?"  Part="1" 
AR Path="/5BE3725D/5F25F77D" Ref="U?"  Part="1" 
AR Path="/5F227C5D/5F25F77D" Ref="U?"  Part="1" 
AR Path="/5F20DA36/5F25F77D" Ref="U2"  Part="1" 
F 0 "U2" H 6600 1600 50  0000 C CNN
F 1 "SP3003-04ATG" H 6450 2550 50  0000 C CNN
F 2 "Package_SO:MSOP-10_3x3mm_P0.5mm" H 7550 2500 50  0001 C CNN
F 3 "http://www.onsemi.com/pub/Collateral/SRV05-4-D.PDF" H 6850 2050 50  0001 C CNN
F 4 "TVS DIODE 6V 15V 10MSOP" H 6850 2050 50  0001 C CNN "Description"
F 5 "SP3003-04ATG" H 6850 2050 50  0001 C CNN "MPN"
F 6 "Littelfuse Inc." H 6850 2050 50  0001 C CNN "Manufacturer"
	1    6850 2050
	1    0    0    1   
$EndComp
Text GLabel 1750 5250 0    50   Input ~ 0
FC_PROG
Text Notes 2250 4900 0    79   ~ 0
Programming/DUT Communication Switches
$Comp
L cerg:5281 TP2
U 1 1
P 1000 2400
F 0 "TP2" H 1078 2355 50  0000 L CNN
F 1 "5281" H 1078 2310 50  0001 L CNN
F 2 "cerg:5281" H 1000 2400 50  0001 C CNN
F 3 "https://www.keyelco.com/product.cfm/product_id/14628/stepAccess/2813779" H 1000 2400 50  0001 C CNN
F 4 "TEST POINT (BLACK) - MULTIPURPOS" H 1000 2400 50  0001 C CNN "Description"
F 5 "5281" H 1000 2400 50  0001 C CNN "MPN"
F 6 "Keystone Electronics" H 1000 2400 50  0001 C CNN "Manufacturer"
	1    1000 2400
	1    0    0    -1  
$EndComp
$Comp
L cerg:5281 TP3
U 1 1
P 1500 2400
F 0 "TP3" H 1578 2355 50  0000 L CNN
F 1 "5281" H 1578 2310 50  0001 L CNN
F 2 "cerg:5281" H 1500 2400 50  0001 C CNN
F 3 "https://www.keyelco.com/product.cfm/product_id/14628/stepAccess/2813779" H 1500 2400 50  0001 C CNN
F 4 "TEST POINT (BLACK) - MULTIPURPOS" H 1500 2400 50  0001 C CNN "Description"
F 5 "5281" H 1500 2400 50  0001 C CNN "MPN"
F 6 "Keystone Electronics" H 1500 2400 50  0001 C CNN "Manufacturer"
	1    1500 2400
	1    0    0    -1  
$EndComp
$Comp
L cerg:5281 TP4
U 1 1
P 2000 2400
F 0 "TP4" H 2078 2355 50  0000 L CNN
F 1 "5281" H 2078 2310 50  0001 L CNN
F 2 "cerg:5281" H 2000 2400 50  0001 C CNN
F 3 "https://www.keyelco.com/product.cfm/product_id/14628/stepAccess/2813779" H 2000 2400 50  0001 C CNN
F 4 "TEST POINT (BLACK) - MULTIPURPOS" H 2000 2400 50  0001 C CNN "Description"
F 5 "5281" H 2000 2400 50  0001 C CNN "MPN"
F 6 "Keystone Electronics" H 2000 2400 50  0001 C CNN "Manufacturer"
	1    2000 2400
	1    0    0    -1  
$EndComp
$Comp
L power:GND #PWR?
U 1 1
P 2000 2600
AR Path="/5B6C87CC/5FFB535A" Ref="#PWR?"  Part="1" 
AR Path="/5B5AB131/5FFB535A" Ref="#PWR?"  Part="1" 
AR Path="/5BE3725D/5FFB535A" Ref="#PWR?"  Part="1" 
AR Path="/5F227C5D/5FFB535A" Ref="#PWR?"  Part="1" 
AR Path="/5F20DA36/5FFB535A" Ref="#PWR0147"  Part="1" 
F 0 "#PWR0147" H 2000 2350 50  0001 C CNN
F 1 "GND" H 2005 2427 50  0000 C CNN
F 2 "" H 2000 2600 50  0001 C CNN
F 3 "" H 2000 2600 50  0001 C CNN
	1    2000 2600
	1    0    0    -1  
$EndComp
Text GLabel 1500 2650 3    50   Input ~ 0
FC_5V
Text GLabel 1000 2650 3    50   Input ~ 0
FC_3V3
Wire Wire Line
	1000 2650 1000 2500
Wire Wire Line
	1500 2650 1500 2500
Wire Wire Line
	2000 2600 2000 2500
Text Notes 1000 1150 0    50   ~ 0
FPGA\nPin
Text Notes 4700 1150 0    50   ~ 0
FPGA\nPin
$Comp
L Device:R R?
U 1 1
P 2050 5450
AR Path="/5F227C5D/60131BF4" Ref="R?"  Part="1" 
AR Path="/5F20DA36/60131BF4" Ref="R51"  Part="1" 
F 0 "R51" V 1950 5400 50  0000 L CNN
F 1 "10KR" V 2150 5350 50  0000 L CNN
F 2 "Resistor_SMD:R_0603_1608Metric" V 1980 5450 50  0001 C CNN
F 3 "~" H 2050 5450 50  0001 C CNN
F 4 "RES SMD 10K OHM 1% 1/10W 0603" H 2050 5450 50  0001 C CNN "Description"
F 5 "ERJ-3EKF1002V" H 2050 5450 50  0001 C CNN "MPN"
F 6 "Panasonic Electronic Components" H 2050 5450 50  0001 C CNN "Manufacturer"
	1    2050 5450
	-1   0    0    1   
$EndComp
Wire Wire Line
	2050 5300 2050 5250
$Comp
L Device:C C?
U 1 1
P 4850 5500
AR Path="/5F227C5D/6025643D" Ref="C?"  Part="1" 
AR Path="/5F20DA36/6025643D" Ref="C54"  Part="1" 
F 0 "C54" V 4700 5450 50  0000 L CNN
F 1 "100nF" V 5000 5350 50  0000 L CNN
F 2 "Capacitor_SMD:C_0603_1608Metric" H 4888 5350 50  0001 C CNN
F 3 "~" H 4850 5500 50  0001 C CNN
F 4 "CAP CER 0.1UF 6.3V X7R 0603" H 4850 5500 50  0001 C CNN "Description"
F 5 "06036C104KAT4A" H 4850 5500 50  0001 C CNN "MPN"
F 6 "AVX Corporation" H 4850 5500 50  0001 C CNN "Manufacturer"
	1    4850 5500
	1    0    0    -1  
$EndComp
Text GLabel 5000 5250 2    50   Input ~ 0
FC_3V3
Wire Wire Line
	4850 5350 4850 5250
Connection ~ 4850 5250
Wire Wire Line
	4850 5250 5000 5250
$Comp
L power:GND #PWR?
U 1 1
P 4850 5650
AR Path="/5B6C87CC/602946AE" Ref="#PWR?"  Part="1" 
AR Path="/5B5AB131/602946AE" Ref="#PWR?"  Part="1" 
AR Path="/5BE3725D/602946AE" Ref="#PWR?"  Part="1" 
AR Path="/5F227C5D/602946AE" Ref="#PWR?"  Part="1" 
AR Path="/5F20DA36/602946AE" Ref="#PWR041"  Part="1" 
F 0 "#PWR041" H 4850 5400 50  0001 C CNN
F 1 "GND" H 4855 5477 50  0000 C CNN
F 2 "" H 4850 5650 50  0001 C CNN
F 3 "" H 4850 5650 50  0001 C CNN
	1    4850 5650
	1    0    0    -1  
$EndComp
Wire Wire Line
	1750 5250 2050 5250
$Comp
L power:GND #PWR?
U 1 1
P 2050 5600
AR Path="/5B6C87CC/602A9678" Ref="#PWR?"  Part="1" 
AR Path="/5B5AB131/602A9678" Ref="#PWR?"  Part="1" 
AR Path="/5BE3725D/602A9678" Ref="#PWR?"  Part="1" 
AR Path="/5F227C5D/602A9678" Ref="#PWR?"  Part="1" 
AR Path="/5F20DA36/602A9678" Ref="#PWR039"  Part="1" 
F 0 "#PWR039" H 2050 5350 50  0001 C CNN
F 1 "GND" H 2055 5427 50  0000 C CNN
F 2 "" H 2050 5600 50  0001 C CNN
F 3 "" H 2050 5600 50  0001 C CNN
	1    2050 5600
	1    0    0    -1  
$EndComp
Text Notes 7100 6500 0    50   ~ 0
Make footprint compatible with Digilent inc PMOD standard
$Comp
L power:+3V3 #PWR?
U 1 1
P 8250 6300
AR Path="/5F3A1954/60336087" Ref="#PWR?"  Part="1" 
AR Path="/5F20DA36/60336087" Ref="#PWR0111"  Part="1" 
F 0 "#PWR0111" H 8250 6150 50  0001 C CNN
F 1 "+3V3" H 8265 6473 50  0000 C CNN
F 2 "" H 8250 6300 50  0001 C CNN
F 3 "" H 8250 6300 50  0001 C CNN
	1    8250 6300
	1    0    0    -1  
$EndComp
Wire Wire Line
	8250 6300 8250 6350
$Comp
L cerg:TS3A5018DBQR U7
U 1 1
P 3100 5150
F 0 "U7" H 3425 5315 50  0000 C CNN
F 1 "TS3A5018DBQR" H 3425 5224 50  0000 C CNN
F 2 "cerg:SSOP-16_4.0x5.0mm_P0.635mm" H 3000 5400 50  0001 C CNN
F 3 "https://www.digikey.com/en/products/detail/texas-instruments/TS3A5018DBQR/705733" H 3000 5400 50  0001 C CNN
F 4 "IC SWITCH QUAD SPDT 16SSOP" H 3100 5150 50  0001 C CNN "Description"
F 5 "TS3A5018DBQR" H 3100 5150 50  0001 C CNN "MPN"
F 6 "Texas Instruments" H 3100 5150 50  0001 C CNN "Manufacturer"
	1    3100 5150
	1    0    0    -1  
$EndComp
Text GLabel 2900 5450 0    50   Input ~ 0
SW_CLK
Text GLabel 2900 5350 0    50   Input ~ 0
FC_DIO0_MUX
Text GLabel 2900 5550 0    50   Input ~ 0
FC_DIO0
Text GLabel 2900 5750 0    50   Input ~ 0
SW_DIN
Text GLabel 2900 5650 0    50   Input ~ 0
FC_DIO1_MUX
Text GLabel 2900 5850 0    50   Input ~ 0
FC_DIO1
Text GLabel 4000 5950 2    50   Input ~ 0
FC_DIO3
Text GLabel 4000 5750 2    50   Input ~ 0
FC_DIO3_MUX
Text GLabel 4000 5850 2    50   Input ~ 0
SW_INIT_B
Text GLabel 4000 5650 2    50   Input ~ 0
FC_DIO2
Text GLabel 4000 5450 2    50   Input ~ 0
FC_DIO2_MUX
Text GLabel 4000 5550 2    50   Input ~ 0
SW_PROGRAM_B
Wire Wire Line
	3000 5250 2050 5250
Connection ~ 2050 5250
Wire Wire Line
	3000 5350 2900 5350
Wire Wire Line
	3000 5450 2900 5450
Wire Wire Line
	3000 5550 2900 5550
Wire Wire Line
	3000 5650 2900 5650
Wire Wire Line
	3000 5750 2900 5750
Wire Wire Line
	3000 5850 2900 5850
Wire Wire Line
	4000 5450 3850 5450
Wire Wire Line
	4000 5550 3850 5550
Wire Wire Line
	4000 5650 3850 5650
Wire Wire Line
	4000 5750 3850 5750
Wire Wire Line
	4000 5850 3850 5850
Wire Wire Line
	4000 5950 3850 5950
Wire Wire Line
	3850 5250 4000 5250
Wire Wire Line
	3850 5350 4000 5350
Wire Wire Line
	4000 5350 4000 5250
Connection ~ 4000 5250
Wire Wire Line
	4000 5250 4850 5250
Text GLabel 2650 6500 0    50   Input ~ 0
SW_DONE
Text GLabel 2650 6900 0    50   Input ~ 0
FD_TF
$Comp
L Device:R R?
U 1 1
P 2850 6700
AR Path="/5F227C5D/603A6505" Ref="R?"  Part="1" 
AR Path="/5F20DA36/603A6505" Ref="R67"  Part="1" 
F 0 "R67" V 2750 6650 50  0000 L CNN
F 1 "0R" V 2950 6600 50  0000 L CNN
F 2 "Resistor_SMD:R_0603_1608Metric" V 2780 6700 50  0001 C CNN
F 3 "~" H 2850 6700 50  0001 C CNN
F 4 "RES 0 OHM JUMPER 1/10W 0603" H 2850 6700 50  0001 C CNN "Description"
F 5 "RMCF0603ZT0R00" H 2850 6700 50  0001 C CNN "MPN"
F 6 "Stackpole Electronics Inc" H 2850 6700 50  0001 C CNN "Manufacturer"
	1    2850 6700
	-1   0    0    1   
$EndComp
Wire Wire Line
	2850 6550 2850 6500
Wire Wire Line
	2850 6500 2650 6500
Wire Wire Line
	2850 6850 2850 6900
Wire Wire Line
	2850 6900 2650 6900
Connection ~ 8700 3700
$Comp
L power:GND #PWR?
U 1 1
P 2850 6100
AR Path="/5F227C5D/60694C99" Ref="#PWR?"  Part="1" 
AR Path="/5F20DA36/60694C99" Ref="#PWR029"  Part="1" 
F 0 "#PWR029" H 2850 5850 50  0001 C CNN
F 1 "GND" H 2855 5927 50  0000 C CNN
F 2 "" H 2850 6100 50  0001 C CNN
F 3 "" H 2850 6100 50  0001 C CNN
	1    2850 6100
	1    0    0    -1  
$EndComp
Wire Wire Line
	3000 5950 2850 5950
Wire Wire Line
	2850 5950 2850 6100
$Comp
L cerg:CERG-logo #LOGO2
U 1 1
P 5650 7250
F 0 "#LOGO2" H 5650 7525 50  0001 C CNN
F 1 "CERG-logo" H 5650 7025 50  0001 C CNN
F 2 "cerg:cerg_logo" H 5650 7407 50  0000 C CNN
F 3 "" H 5650 7525 50  0001 C CNN
	1    5650 7250
	1    0    0    -1  
$EndComp
Text GLabel 8600 1950 0    50   Input ~ 0
FD_TF
Wire Wire Line
	8600 1950 8700 1950
Text GLabel 8600 2150 0    50   Input ~ 0
FC_DIO0
Wire Wire Line
	8600 2150 8700 2150
Text GLabel 9900 2150 2    50   Input ~ 0
FC_DIO1
Text GLabel 9900 1950 2    50   Input ~ 0
FC2D_HS
$Comp
L Jumper:Jumper_2_Open JP?
U 1 1
P 4200 3350
AR Path="/5F449901/60A66495" Ref="JP?"  Part="1" 
AR Path="/5F20DA36/60A66495" Ref="JP4"  Part="1" 
F 0 "JP4" H 4200 3585 50  0000 C CNN
F 1 "FC3V3_3V3_SHUNT" H 4200 3494 50  0000 C CNN
F 2 "Connector_PinHeader_2.54mm:PinHeader_1x02_P2.54mm_Vertical" H 4200 3350 50  0001 C CNN
F 3 "~" H 4200 3350 50  0001 C CNN
F 4 "CONN HEADER VERT 2POS 2.54MM" H 4200 3350 50  0001 C CNN "Description"
F 5 "10129378-902001BLF" H 4200 3350 50  0001 C CNN "MPN"
F 6 "Amphenol ICC (FCI)" H 4200 3350 50  0001 C CNN "Manufacturer"
	1    4200 3350
	1    0    0    -1  
$EndComp
Text GLabel 3800 3350 0    50   Input ~ 0
FC_3V3
Text GLabel 3800 2850 0    50   Input ~ 0
FC_5V
$Comp
L power:GND #PWR?
U 1 1
P 3650 3000
AR Path="/5B6C87CC/60A8FBF0" Ref="#PWR?"  Part="1" 
AR Path="/5B5AB131/60A8FBF0" Ref="#PWR?"  Part="1" 
AR Path="/5BE3725D/60A8FBF0" Ref="#PWR?"  Part="1" 
AR Path="/5F227C5D/60A8FBF0" Ref="#PWR?"  Part="1" 
AR Path="/5F20DA36/60A8FBF0" Ref="#PWR030"  Part="1" 
F 0 "#PWR030" H 3650 2750 50  0001 C CNN
F 1 "GND" H 3655 2827 50  0000 C CNN
F 2 "" H 3650 3000 50  0001 C CNN
F 3 "" H 3650 3000 50  0001 C CNN
	1    3650 3000
	1    0    0    -1  
$EndComp
Wire Wire Line
	3800 2850 4100 2850
Wire Wire Line
	3650 3000 3650 2950
Wire Wire Line
	4000 3350 3800 3350
$Comp
L power:+3.3V #PWR?
U 1 1
P 4700 3350
AR Path="/5F449901/60ABDA54" Ref="#PWR?"  Part="1" 
AR Path="/5F20DA36/60ABDA54" Ref="#PWR031"  Part="1" 
F 0 "#PWR031" H 4700 3200 50  0001 C CNN
F 1 "+3.3V" H 4715 3523 50  0000 C CNN
F 2 "" H 4700 3350 50  0001 C CNN
F 3 "" H 4700 3350 50  0001 C CNN
	1    4700 3350
	1    0    0    -1  
$EndComp
Wire Wire Line
	4700 3350 4400 3350
$Comp
L Connector:Barrel_Jack_Switch J10
U 1 1
P 4600 2850
F 0 "J10" H 4370 2892 50  0000 R CNN
F 1 "Barrel_Jack_Switch" H 4370 2801 50  0000 R CNN
F 2 "cerg:BarrelJack_CUI_PJ-102AH_Horizontal" H 4650 2810 50  0001 C CNN
F 3 "~" H 4650 2810 50  0001 C CNN
	1    4600 2850
	-1   0    0    -1  
$EndComp
Wire Wire Line
	3650 2950 4300 2950
Wire Wire Line
	4300 2750 4100 2750
Wire Wire Line
	4100 2750 4100 2850
$EndSCHEMATC
